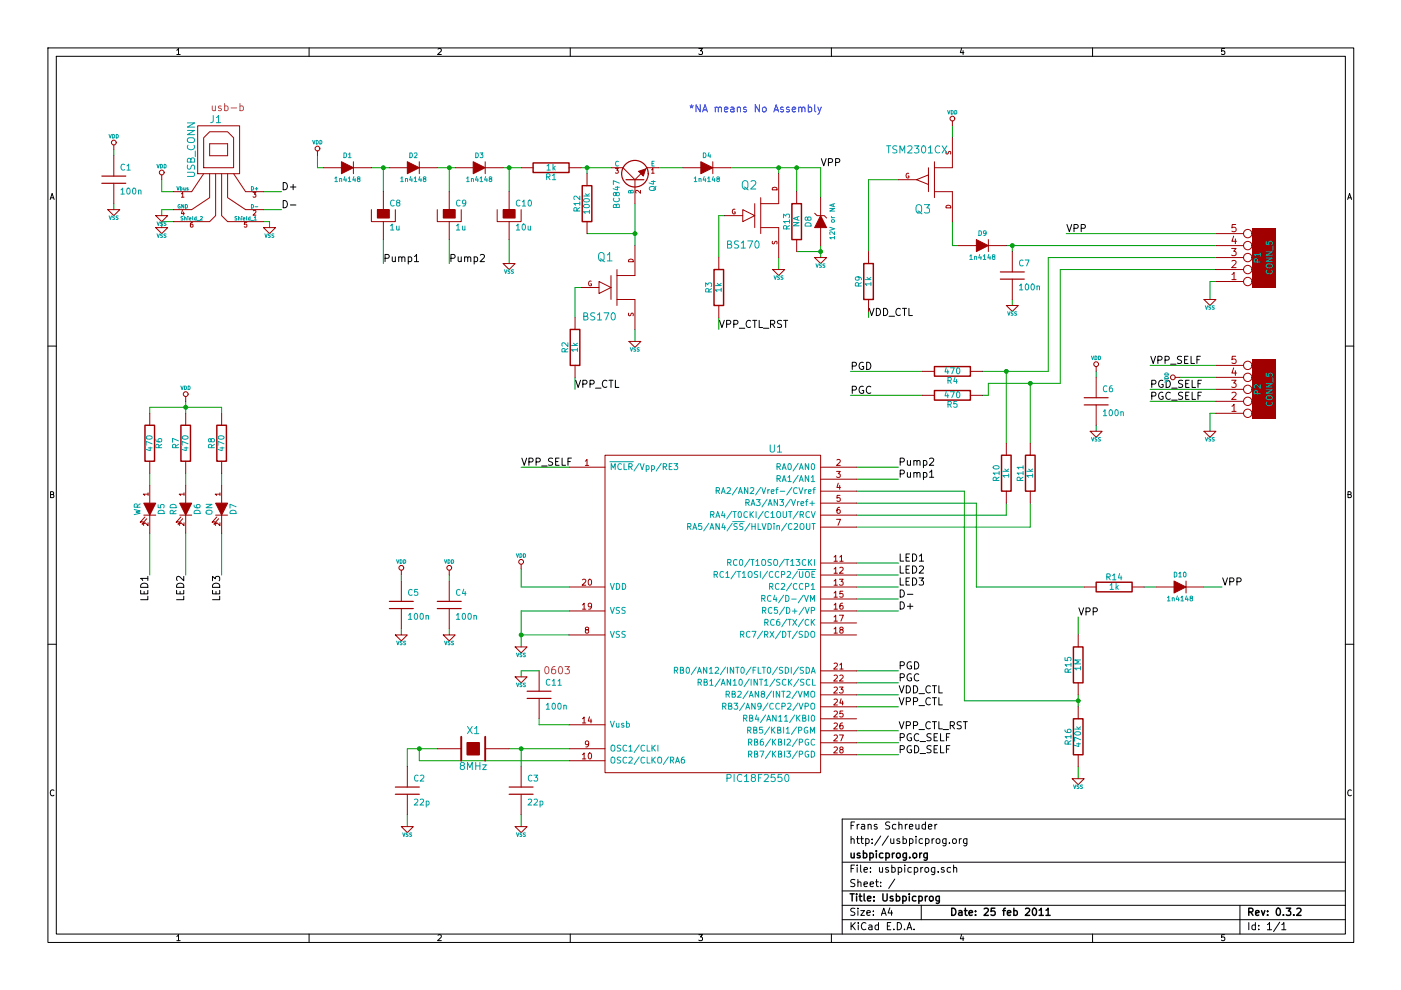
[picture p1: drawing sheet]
EESchema Schematic File Version 2  date Fri 25 Feb 2011 09:57:07 AM CET
LIBS:power
LIBS:usb-b
LIBS:device
LIBS:conn
LIBS:linear
LIBS:regul
LIBS:74xx
LIBS:cmos4000
LIBS:adc-dac
LIBS:memory
LIBS:xilinx
LIBS:special
LIBS:microcontrollers
LIBS:dsp
LIBS:microchip
LIBS:analog_switches
LIBS:motorola
LIBS:texas
LIBS:intel
LIBS:audio
LIBS:interface
LIBS:digital-audio
LIBS:philips
LIBS:display
LIBS:cypress
LIBS:siliconi
LIBS:contrib
LIBS:valves
LIBS:usbpicprog-cache
EELAYER 24  0
EELAYER END
$Descr A4 11700 8267
Sheet 1 1
Title "Usbpicprog"
Date "25 feb 2011"
Rev "0.3.2"
Comp "usbpicprog.org"
Comment1 "http://usbpicprog.org"
Comment2 "Frans Schreuder"
Comment3 ""
Comment4 ""
$EndDescr
Text Notes 5750 950  0    60   ~ 0
*NA means No Assembly
Wire Wire Line
	5500 1400 5700 1400
Wire Wire Line
	5100 1400 4850 1400
Wire Wire Line
	7150 4100 8050 4100
Wire Wire Line
	8050 4100 8050 5850
Connection ~ 9000 5850
Wire Wire Line
	8050 5850 9000 5850
Wire Wire Line
	9000 5800 9000 5900
Wire Wire Line
	7150 4200 8150 4200
Wire Wire Line
	8150 4200 8150 4900
Wire Wire Line
	8150 4900 9050 4900
Wire Wire Line
	7500 1500 7250 1500
Wire Wire Line
	7250 1500 7250 2100
Wire Wire Line
	7250 2600 7250 2650
Connection ~ 6850 2100
Wire Wire Line
	6650 2100 6850 2100
Wire Wire Line
	5300 1950 4900 1950
Wire Wire Line
	7150 4400 8600 4400
Wire Wire Line
	10150 2250 8850 2250
Wire Wire Line
	8850 2250 8850 3200
Wire Wire Line
	8850 3200 8250 3200
Wire Wire Line
	8400 3100 8400 3700
Wire Wire Line
	7150 4300 8400 4300
Wire Wire Line
	8400 4300 8400 4200
Wire Wire Line
	8400 2050 10150 2050
Connection ~ 8450 2050
Wire Wire Line
	8450 2050 8450 2100
Wire Wire Line
	7950 1850 7950 2050
Wire Wire Line
	7150 5000 7500 5000
Wire Wire Line
	5300 2750 5300 2850
Wire Wire Line
	6050 1800 6000 1800
Wire Wire Line
	6000 1800 6000 2150
Wire Wire Line
	6100 1400 6850 1400
Wire Wire Line
	7700 3100 7100 3100
Wire Wire Line
	9600 3250 10150 3250
Wire Wire Line
	10150 3150 9850 3150
Wire Wire Line
	10150 3450 10100 3450
Wire Wire Line
	10100 3450 10100 3600
Wire Wire Line
	4750 3900 4350 3900
Wire Wire Line
	1550 4450 1550 4800
Wire Wire Line
	1550 3450 1550 3350
Wire Wire Line
	1850 3450 1850 3400
Wire Wire Line
	1850 3400 1250 3400
Wire Wire Line
	1250 3400 1250 3450
Wire Wire Line
	1550 3950 1550 4050
Wire Wire Line
	7150 4900 7500 4900
Wire Wire Line
	7150 4700 7500 4700
Wire Wire Line
	7150 6200 7500 6200
Wire Wire Line
	7150 5700 7500 5700
Wire Wire Line
	7150 4000 7500 4000
Wire Wire Line
	3400 6800 3400 6900
Connection ~ 4350 6250
Wire Wire Line
	4350 6400 4350 6250
Wire Wire Line
	3500 6250 3500 6350
Wire Wire Line
	3500 6350 4750 6350
Wire Wire Line
	4350 4750 4350 4900
Wire Wire Line
	4350 4900 4750 4900
Wire Wire Line
	4350 5400 4350 5100
Wire Wire Line
	4350 5100 4750 5100
Wire Wire Line
	4750 6050 4500 6050
Wire Wire Line
	4500 6050 4500 6000
Wire Wire Line
	2200 1600 2350 1600
Wire Wire Line
	950  1250 950  1300
Wire Wire Line
	2250 1900 2250 1850
Wire Wire Line
	2250 1850 2200 1850
Wire Wire Line
	1350 1800 1350 1750
Wire Wire Line
	1350 1750 1450 1750
Wire Wire Line
	6000 2650 6000 2750
Wire Wire Line
	4800 3150 4800 3250
Wire Wire Line
	2700 1400 2650 1400
Wire Wire Line
	2650 1400 2650 1300
Wire Wire Line
	3750 2000 3750 2200
Connection ~ 3200 1400
Wire Wire Line
	3200 1600 3200 1400
Wire Wire Line
	4250 1600 4250 1400
Wire Wire Line
	3250 1400 3100 1400
Wire Wire Line
	10150 2350 10100 2350
Wire Wire Line
	10100 2350 10100 2500
Wire Wire Line
	3800 1400 3650 1400
Wire Wire Line
	3750 1600 3750 1400
Connection ~ 3750 1400
Wire Wire Line
	3200 2000 3200 2200
Wire Wire Line
	4250 2000 4250 2200
Wire Wire Line
	4200 1400 4350 1400
Connection ~ 4250 1400
Wire Wire Line
	6850 1400 6850 1650
Wire Wire Line
	6850 2050 6850 2150
Wire Wire Line
	1450 1850 1350 1850
Wire Wire Line
	1350 1850 1350 1900
Wire Wire Line
	950  1700 950  1750
Wire Wire Line
	1350 1500 1350 1600
Wire Wire Line
	1350 1600 1450 1600
Wire Wire Line
	2200 1750 2350 1750
Wire Wire Line
	4500 5600 4350 5600
Wire Wire Line
	4350 5600 4350 5650
Wire Wire Line
	4750 5300 4350 5300
Connection ~ 4350 5300
Wire Wire Line
	4250 6250 4750 6250
Wire Wire Line
	3400 6400 3400 6250
Wire Wire Line
	3400 6250 3650 6250
Connection ~ 3500 6250
Wire Wire Line
	4350 6800 4350 6900
Wire Wire Line
	7150 3900 7500 3900
Wire Wire Line
	7150 5600 7500 5600
Wire Wire Line
	7150 5900 7500 5900
Wire Wire Line
	7150 6100 7500 6100
Wire Wire Line
	7150 6300 7500 6300
Wire Wire Line
	7150 4800 7500 4800
Wire Wire Line
	1250 3950 1250 4050
Wire Wire Line
	1850 3950 1850 4050
Connection ~ 1550 3400
Wire Wire Line
	1250 4450 1250 4800
Wire Wire Line
	1850 4450 1850 4800
Wire Wire Line
	9600 3050 10150 3050
Wire Wire Line
	9600 3350 10150 3350
Wire Wire Line
	8250 3200 8250 3300
Wire Wire Line
	8250 3300 8200 3300
Wire Wire Line
	10150 1950 8900 1950
Wire Wire Line
	7700 3300 7100 3300
Wire Wire Line
	3750 4800 3750 4850
Wire Wire Line
	3750 5250 3750 5300
Wire Wire Line
	3350 4800 3350 4850
Wire Wire Line
	3350 5250 3350 5300
Wire Wire Line
	9150 3100 9150 3150
Wire Wire Line
	9150 3550 9150 3600
Wire Wire Line
	6500 1450 6500 1400
Connection ~ 6500 1400
Wire Wire Line
	4800 2650 4800 2400
Wire Wire Line
	4800 2400 4850 2400
Wire Wire Line
	6500 2150 6500 2250
Wire Wire Line
	7150 5100 7500 5100
Wire Wire Line
	7950 1050 7950 1150
Wire Wire Line
	8450 2500 8450 2550
Wire Wire Line
	7150 5800 7500 5800
Wire Wire Line
	7950 2050 8000 2050
Wire Wire Line
	8600 4400 8600 4200
Wire Wire Line
	10150 2150 8750 2150
Wire Wire Line
	8750 2150 8750 3100
Wire Wire Line
	8750 3100 8200 3100
Connection ~ 8400 3100
Wire Wire Line
	8600 3700 8600 3200
Connection ~ 8600 3200
Wire Wire Line
	4900 1450 4900 1400
Connection ~ 4900 1400
Connection ~ 5300 1950
Wire Wire Line
	6650 1600 6650 1400
Connection ~ 6650 1400
Wire Wire Line
	9550 4900 9650 4900
Wire Wire Line
	9000 5300 9000 5150
Wire Wire Line
	9000 6400 9000 6500
Wire Wire Line
	10050 4900 10200 4900
Wire Wire Line
	5300 1700 5300 2050
$Comp
L NPN Q4
U 1 1
P 5300 1500
F 0 "Q4" H 5300 1350 50  0000 R CNN
F 1 "BC847" H 5300 1650 50  0000 R CNN
	1    5300 1500
	0    -1   -1   0   
$EndComp
$Comp
L DIODE D10
U 1 1
P 9850 4900
F 0 "D10" H 9850 5000 40  0000 C CNN
F 1 "1n4148" H 9850 4800 40  0000 C CNN
	1    9850 4900
	1    0    0    -1  
$EndComp
Text Label 9000 5150 0    60   ~ 0
VPP
$Comp
L VSS #PWR01
U 1 1
P 9000 6500
F 0 "#PWR01" H 9000 6500 30  0001 C CNN
F 1 "VSS" H 9000 6430 30  0000 C CNN
	1    9000 6500
	1    0    0    -1  
$EndComp
$Comp
L R R16
U 1 1
P 9000 6150
F 0 "R16" V 9080 6150 50  0000 C CNN
F 1 "470k" V 9000 6150 50  0000 C CNN
	1    9000 6150
	-1   0    0    1   
$EndComp
$Comp
L R R15
U 1 1
P 9000 5550
F 0 "R15" V 9080 5550 50  0000 C CNN
F 1 "1M" V 9000 5550 50  0000 C CNN
	1    9000 5550
	-1   0    0    1   
$EndComp
Text Label 10200 4900 0    60   ~ 0
VPP
$Comp
L R R14
U 1 1
P 9300 4900
F 0 "R14" V 9380 4900 50  0000 C CNN
F 1 "1k" V 9300 4900 50  0000 C CNN
	1    9300 4900
	0    -1   -1   0   
$EndComp
Text Label 7250 2650 0    60   ~ 0
VDD_CTL
$Comp
L R R13
U 1 1
P 6650 1850
F 0 "R13" V 6730 1850 50  0000 C CNN
F 1 "NA" V 6650 1850 50  0000 C CNN
	1    6650 1850
	-1   0    0    1   
$EndComp
$Comp
L R R12
U 1 1
P 4900 1700
F 0 "R12" V 4980 1700 50  0000 C CNN
F 1 "100k" V 4900 1700 50  0000 C CNN
	1    4900 1700
	-1   0    0    1   
$EndComp
$Comp
L R R11
U 1 1
P 8600 3950
F 0 "R11" V 8680 3950 50  0000 C CNN
F 1 "1k" V 8600 3950 50  0000 C CNN
	1    8600 3950
	-1   0    0    1   
$EndComp
$Comp
L R R10
U 1 1
P 8400 3950
F 0 "R10" V 8480 3950 50  0000 C CNN
F 1 "1k" V 8400 3950 50  0000 C CNN
	1    8400 3950
	-1   0    0    1   
$EndComp
$Comp
L R R9
U 1 1
P 7250 2350
F 0 "R9" V 7330 2350 50  0000 C CNN
F 1 "1k" V 7250 2350 50  0000 C CNN
	1    7250 2350
	-1   0    0    1   
$EndComp
$Comp
L DIODE D9
U 1 1
P 8200 2050
F 0 "D9" H 8200 2150 40  0000 C CNN
F 1 "1n4148" H 8200 1950 40  0000 C CNN
	1    8200 2050
	1    0    0    -1  
$EndComp
Text Label 7500 5800 0    60   ~ 0
VDD_CTL
$Comp
L FET_P Q3
U 1 1
P 7800 1500
F 0 "Q3" H 7703 1750 70  0000 C CNN
F 1 "TSM2301CX" H 7653 1253 60  0000 C CNN
	1    7800 1500
	1    0    0    1   
$EndComp
$Comp
L C C11
U 1 1
P 4500 5800
F 0 "C11" H 4550 5900 50  0000 L CNN
F 1 "100n" H 4550 5700 50  0000 L CNN
F 2 "0603" H 4650 6000 60  0000 C CNN
	1    4500 5800
	1    0    0    -1  
$EndComp
Text Label 7500 5100 0    60   ~ 0
D+
Text Label 7500 5000 0    60   ~ 0
D-
$Comp
L FET_N Q2
U 1 1
P 6350 1800
F 0 "Q2" H 6253 2050 70  0000 C CNN
F 1 "BS170" H 6203 1553 60  0000 C CNN
	1    6350 1800
	1    0    0    -1  
$EndComp
$Comp
L FET_N Q1
U 1 1
P 5150 2400
F 0 "Q1" H 5053 2650 70  0000 C CNN
F 1 "BS170" H 5003 2153 60  0000 C CNN
	1    5150 2400
	1    0    0    -1  
$EndComp
$Comp
L VSS #PWR02
U 1 1
P 8450 2550
F 0 "#PWR02" H 8450 2550 30  0001 C CNN
F 1 "VSS" H 8450 2480 30  0000 C CNN
	1    8450 2550
	1    0    0    -1  
$EndComp
$Comp
L C C7
U 1 1
P 8450 2300
F 0 "C7" H 8500 2400 50  0000 L CNN
F 1 "100n" H 8500 2200 50  0000 L CNN
	1    8450 2300
	1    0    0    -1  
$EndComp
$Comp
L VDD #PWR03
U 1 1
P 9150 3100
F 0 "#PWR03" H 9150 3200 30  0001 C CNN
F 1 "VDD" H 9150 3210 30  0000 C CNN
	1    9150 3100
	1    0    0    -1  
$EndComp
$Comp
L VSS #PWR04
U 1 1
P 9150 3600
F 0 "#PWR04" H 9150 3600 30  0001 C CNN
F 1 "VSS" H 9150 3530 30  0000 C CNN
	1    9150 3600
	1    0    0    -1  
$EndComp
$Comp
L C C6
U 1 1
P 9150 3350
F 0 "C6" H 9200 3450 50  0000 L CNN
F 1 "100n" H 9200 3250 50  0000 L CNN
	1    9150 3350
	1    0    0    -1  
$EndComp
$Comp
L VDD #PWR05
U 1 1
P 3350 4800
F 0 "#PWR05" H 3350 4900 30  0001 C CNN
F 1 "VDD" H 3350 4910 30  0000 C CNN
	1    3350 4800
	1    0    0    -1  
$EndComp
$Comp
L VSS #PWR06
U 1 1
P 3350 5300
F 0 "#PWR06" H 3350 5300 30  0001 C CNN
F 1 "VSS" H 3350 5230 30  0000 C CNN
	1    3350 5300
	1    0    0    -1  
$EndComp
$Comp
L C C5
U 1 1
P 3350 5050
F 0 "C5" H 3400 5150 50  0000 L CNN
F 1 "100n" H 3400 4950 50  0000 L CNN
	1    3350 5050
	1    0    0    -1  
$EndComp
$Comp
L VDD #PWR07
U 1 1
P 3750 4800
F 0 "#PWR07" H 3750 4900 30  0001 C CNN
F 1 "VDD" H 3750 4910 30  0000 C CNN
	1    3750 4800
	1    0    0    -1  
$EndComp
$Comp
L VSS #PWR08
U 1 1
P 3750 5300
F 0 "#PWR08" H 3750 5300 30  0001 C CNN
F 1 "VSS" H 3750 5230 30  0000 C CNN
	1    3750 5300
	1    0    0    -1  
$EndComp
$Comp
L C C4
U 1 1
P 3750 5050
F 0 "C4" H 3800 5150 50  0000 L CNN
F 1 "100n" H 3800 4950 50  0000 L CNN
	1    3750 5050
	1    0    0    -1  
$EndComp
Text Label 7100 3300 0    60   ~ 0
PGC
Text Label 7100 3100 0    60   ~ 0
PGD
Text Label 8900 1950 0    60   ~ 0
VPP
$Comp
L VDD #PWR09
U 1 1
P 7950 1050
F 0 "#PWR09" H 7950 1150 30  0001 C CNN
F 1 "VDD" H 7950 1160 30  0000 C CNN
	1    7950 1050
	1    0    0    -1  
$EndComp
Text Label 9600 3350 0    60   ~ 0
PGC_SELF
Text Label 9600 3250 0    60   ~ 0
PGD_SELF
Text Label 9600 3050 0    60   ~ 0
VPP_SELF
$Comp
L VDD #PWR010
U 1 1
P 9850 3150
F 0 "#PWR010" H 9850 3250 30  0001 C CNN
F 1 "VDD" H 9850 3260 30  0000 C CNN
	1    9850 3150
	0    -1   -1   0   
$EndComp
$Comp
L VSS #PWR011
U 1 1
P 10100 3600
F 0 "#PWR011" H 10100 3600 30  0001 C CNN
F 1 "VSS" H 10100 3530 30  0000 C CNN
	1    10100 3600
	1    0    0    -1  
$EndComp
$Comp
L CONN_5 P2
U 1 1
P 10550 3250
F 0 "P2" V 10500 3250 50  0000 C CNN
F 1 "CONN_5" V 10600 3250 50  0000 C CNN
	1    10550 3250
	1    0    0    1   
$EndComp
Text Label 4350 3900 0    60   ~ 0
VPP_SELF
Text Label 7500 6300 0    60   ~ 0
PGD_SELF
Text Label 7500 6200 0    60   ~ 0
PGC_SELF
Text Label 1850 4800 3    60   ~ 0
LED3
Text Label 1550 4800 3    60   ~ 0
LED2
Text Label 1250 4800 3    60   ~ 0
LED1
$Comp
L VDD #PWR012
U 1 1
P 1550 3350
F 0 "#PWR012" H 1550 3450 30  0001 C CNN
F 1 "VDD" H 1550 3460 30  0000 C CNN
	1    1550 3350
	1    0    0    -1  
$EndComp
$Comp
L R R8
U 1 1
P 1850 3700
F 0 "R8" V 1930 3700 50  0000 C CNN
F 1 "470" V 1850 3700 50  0000 C CNN
	1    1850 3700
	-1   0    0    1   
$EndComp
$Comp
L R R7
U 1 1
P 1550 3700
F 0 "R7" V 1630 3700 50  0000 C CNN
F 1 "470" V 1550 3700 50  0000 C CNN
	1    1550 3700
	-1   0    0    1   
$EndComp
$Comp
L R R6
U 1 1
P 1250 3700
F 0 "R6" V 1330 3700 50  0000 C CNN
F 1 "470" V 1250 3700 50  0000 C CNN
	1    1250 3700
	1    0    0    -1  
$EndComp
$Comp
L LED D7
U 1 1
P 1850 4250
F 0 "D7" H 1850 4350 50  0000 C CNN
F 1 "ON" H 1850 4150 50  0000 C CNN
	1    1850 4250
	0    1    1    0   
$EndComp
$Comp
L LED D6
U 1 1
P 1550 4250
F 0 "D6" H 1550 4350 50  0000 C CNN
F 1 "RD" H 1550 4150 50  0000 C CNN
	1    1550 4250
	0    1    1    0   
$EndComp
$Comp
L LED D5
U 1 1
P 1250 4250
F 0 "D5" H 1250 4350 50  0000 C CNN
F 1 "WR" H 1250 4150 50  0000 C CNN
	1    1250 4250
	0    1    1    0   
$EndComp
Text Label 7500 4900 0    60   ~ 0
LED3
Text Label 7500 4800 0    60   ~ 0
LED2
Text Label 7500 4700 0    60   ~ 0
LED1
Text Label 7500 6100 0    60   ~ 0
VPP_CTL_RST
Text Label 7500 5900 0    60   ~ 0
VPP_CTL
Text Label 7500 5700 0    60   ~ 0
PGC
Text Label 7500 5600 0    60   ~ 0
PGD
Text Label 7500 3900 0    60   ~ 0
Pump2
Text Label 7500 4000 0    60   ~ 0
Pump1
$Comp
L VSS #PWR013
U 1 1
P 4350 6900
F 0 "#PWR013" H 4350 6900 30  0001 C CNN
F 1 "VSS" H 4350 6830 30  0000 C CNN
	1    4350 6900
	1    0    0    -1  
$EndComp
$Comp
L VSS #PWR014
U 1 1
P 3400 6900
F 0 "#PWR014" H 3400 6900 30  0001 C CNN
F 1 "VSS" H 3400 6830 30  0000 C CNN
	1    3400 6900
	1    0    0    -1  
$EndComp
$Comp
L C C3
U 1 1
P 4350 6600
F 0 "C3" H 4400 6700 50  0000 L CNN
F 1 "22p" H 4400 6500 50  0000 L CNN
	1    4350 6600
	1    0    0    -1  
$EndComp
$Comp
L C C2
U 1 1
P 3400 6600
F 0 "C2" H 3450 6700 50  0000 L CNN
F 1 "22p" H 3450 6500 50  0000 L CNN
	1    3400 6600
	1    0    0    -1  
$EndComp
$Comp
L CRYSTAL X1
U 1 1
P 3950 6250
F 0 "X1" H 3950 6400 60  0000 C CNN
F 1 "8MHz" H 3950 6100 60  0000 C CNN
	1    3950 6250
	1    0    0    -1  
$EndComp
Text Label 6850 1400 0    60   ~ 0
VPP
$Comp
L VDD #PWR015
U 1 1
P 4350 4750
F 0 "#PWR015" H 4350 4850 30  0001 C CNN
F 1 "VDD" H 4350 4860 30  0000 C CNN
	1    4350 4750
	1    0    0    -1  
$EndComp
$Comp
L VSS #PWR016
U 1 1
P 4350 5400
F 0 "#PWR016" H 4350 5400 30  0001 C CNN
F 1 "VSS" H 4350 5330 30  0000 C CNN
	1    4350 5400
	1    0    0    -1  
$EndComp
$Comp
L VSS #PWR017
U 1 1
P 4350 5650
F 0 "#PWR017" H 4350 5650 30  0001 C CNN
F 1 "VSS" H 4350 5580 30  0000 C CNN
	1    4350 5650
	1    0    0    -1  
$EndComp
Text Label 2350 1750 0    60   ~ 0
D-
Text Label 2350 1600 0    60   ~ 0
D+
$Comp
L VDD #PWR018
U 1 1
P 1350 1500
F 0 "#PWR018" H 1350 1600 30  0001 C CNN
F 1 "VDD" H 1350 1610 30  0000 C CNN
	1    1350 1500
	1    0    0    -1  
$EndComp
$Comp
L VDD #PWR019
U 1 1
P 950 1250
F 0 "#PWR019" H 950 1350 30  0001 C CNN
F 1 "VDD" H 950 1360 30  0000 C CNN
	1    950  1250
	1    0    0    -1  
$EndComp
$Comp
L VSS #PWR020
U 1 1
P 2250 1900
F 0 "#PWR020" H 2250 1900 30  0001 C CNN
F 1 "VSS" H 2250 1830 30  0000 C CNN
	1    2250 1900
	1    0    0    -1  
$EndComp
$Comp
L VSS #PWR021
U 1 1
P 1350 1800
F 0 "#PWR021" H 1350 1800 30  0001 C CNN
F 1 "VSS" H 1350 1730 30  0000 C CNN
	1    1350 1800
	1    0    0    -1  
$EndComp
$Comp
L VSS #PWR022
U 1 1
P 1350 1900
F 0 "#PWR022" H 1350 1900 30  0001 C CNN
F 1 "VSS" H 1350 1830 30  0000 C CNN
	1    1350 1900
	1    0    0    -1  
$EndComp
$Comp
L VSS #PWR023
U 1 1
P 950 1750
F 0 "#PWR023" H 950 1750 30  0001 C CNN
F 1 "VSS" H 950 1680 30  0000 C CNN
	1    950  1750
	1    0    0    -1  
$EndComp
$Comp
L C C1
U 1 1
P 950 1500
F 0 "C1" H 1000 1600 50  0000 L CNN
F 1 "100n" H 1000 1400 50  0000 L CNN
	1    950  1500
	1    0    0    -1  
$EndComp
$Comp
L VSS #PWR024
U 1 1
P 6850 2150
F 0 "#PWR024" H 6850 2150 30  0001 C CNN
F 1 "VSS" H 6850 2080 30  0000 C CNN
	1    6850 2150
	1    0    0    -1  
$EndComp
$Comp
L VSS #PWR025
U 1 1
P 6500 2250
F 0 "#PWR025" H 6500 2250 30  0001 C CNN
F 1 "VSS" H 6500 2180 30  0000 C CNN
	1    6500 2250
	1    0    0    -1  
$EndComp
$Comp
L VSS #PWR026
U 1 1
P 5300 2850
F 0 "#PWR026" H 5300 2850 30  0001 C CNN
F 1 "VSS" H 5300 2780 30  0000 C CNN
	1    5300 2850
	1    0    0    -1  
$EndComp
Text Label 6000 2750 0    60   ~ 0
VPP_CTL_RST
Text Label 4800 3250 0    60   ~ 0
VPP_CTL
$Comp
L VDD #PWR027
U 1 1
P 2650 1300
F 0 "#PWR027" H 2650 1400 30  0001 C CNN
F 1 "VDD" H 2650 1410 30  0000 C CNN
	1    2650 1300
	1    0    0    -1  
$EndComp
$Comp
L VSS #PWR028
U 1 1
P 4250 2200
F 0 "#PWR028" H 4250 2200 30  0001 C CNN
F 1 "VSS" H 4250 2130 30  0000 C CNN
	1    4250 2200
	1    0    0    -1  
$EndComp
Text Label 3750 2200 0    60   ~ 0
Pump2
Text Label 3200 2200 0    60   ~ 0
Pump1
$Comp
L DIODE D4
U 1 1
P 5900 1400
F 0 "D4" H 5900 1500 40  0000 C CNN
F 1 "1n4148" H 5900 1300 40  0000 C CNN
	1    5900 1400
	1    0    0    -1  
$EndComp
$Comp
L ZENER D8
U 1 1
P 6850 1850
F 0 "D8" H 6850 1950 50  0000 C CNN
F 1 "12V or NA" H 6850 1750 40  0000 C CNN
	1    6850 1850
	0    -1   -1   0   
$EndComp
$Comp
L CAPAPOL C10
U 1 1
P 4250 1800
F 0 "C10" H 4300 1900 50  0000 L CNN
F 1 "10u" H 4300 1700 50  0000 L CNN
	1    4250 1800
	1    0    0    -1  
$EndComp
$Comp
L CAPAPOL C9
U 1 1
P 3750 1800
F 0 "C9" H 3800 1900 50  0000 L CNN
F 1 "1u" H 3800 1700 50  0000 L CNN
	1    3750 1800
	1    0    0    -1  
$EndComp
$Comp
L CAPAPOL C8
U 1 1
P 3200 1800
F 0 "C8" H 3250 1900 50  0000 L CNN
F 1 "1u" H 3250 1700 50  0000 L CNN
	1    3200 1800
	1    0    0    -1  
$EndComp
$Comp
L VSS #PWR029
U 1 1
P 10100 2500
F 0 "#PWR029" H 10100 2500 30  0001 C CNN
F 1 "VSS" H 10100 2430 30  0000 C CNN
	1    10100 2500
	1    0    0    -1  
$EndComp
$Comp
L CONN_5 P1
U 1 1
P 10550 2150
F 0 "P1" V 10500 2150 50  0000 C CNN
F 1 "CONN_5" V 10600 2150 50  0000 C CNN
	1    10550 2150
	1    0    0    1   
$EndComp
$Comp
L R R5
U 1 1
P 7950 3300
F 0 "R5" V 8030 3300 50  0000 C CNN
F 1 "470" V 7950 3300 50  0000 C CNN
	1    7950 3300
	0    1    1    0   
$EndComp
$Comp
L R R4
U 1 1
P 7950 3100
F 0 "R4" V 8030 3100 50  0000 C CNN
F 1 "470" V 7950 3100 50  0000 C CNN
	1    7950 3100
	0    1    1    0   
$EndComp
$Comp
L R R3
U 1 1
P 6000 2400
F 0 "R3" V 6080 2400 50  0000 C CNN
F 1 "1k" V 6000 2400 50  0000 C CNN
	1    6000 2400
	-1   0    0    1   
$EndComp
$Comp
L R R2
U 1 1
P 4800 2900
F 0 "R2" V 4880 2900 50  0000 C CNN
F 1 "1k" V 4800 2900 50  0000 C CNN
	1    4800 2900
	-1   0    0    1   
$EndComp
$Comp
L R R1
U 1 1
P 4600 1400
F 0 "R1" V 4680 1400 50  0000 C CNN
F 1 "1k" V 4600 1400 50  0000 C CNN
	1    4600 1400
	0    1    1    0   
$EndComp
$Comp
L DIODE D3
U 1 1
P 4000 1400
F 0 "D3" H 4000 1500 40  0000 C CNN
F 1 "1n4148" H 4000 1300 40  0000 C CNN
	1    4000 1400
	1    0    0    -1  
$EndComp
$Comp
L DIODE D2
U 1 1
P 3450 1400
F 0 "D2" H 3450 1500 40  0000 C CNN
F 1 "1n4148" H 3450 1300 40  0000 C CNN
	1    3450 1400
	1    0    0    -1  
$EndComp
$Comp
L DIODE D1
U 1 1
P 2900 1400
F 0 "D1" H 2900 1500 40  0000 C CNN
F 1 "1n4148" H 2900 1300 40  0000 C CNN
	1    2900 1400
	1    0    0    -1  
$EndComp
$Comp
L USB_CONN J1
U 1 1
P 1850 1400
F 0 "J1" H 1800 1800 60  0000 C CNN
F 1 "USB_CONN" V 1600 1550 60  0000 C CNN
F 2 "usb-b" H 1900 1900 60  0000 C CNN
	1    1850 1400
	1    0    0    -1  
$EndComp
$Comp
L PIC18F2550 U1
U 1 1
P 5950 5150
F 0 "U1" H 6475 6550 60  0000 C CNN
F 1 "PIC18F2550" H 6325 3800 60  0000 C CNN
	1    5950 5150
	1    0    0    -1  
$EndComp
$EndSCHEMATC
